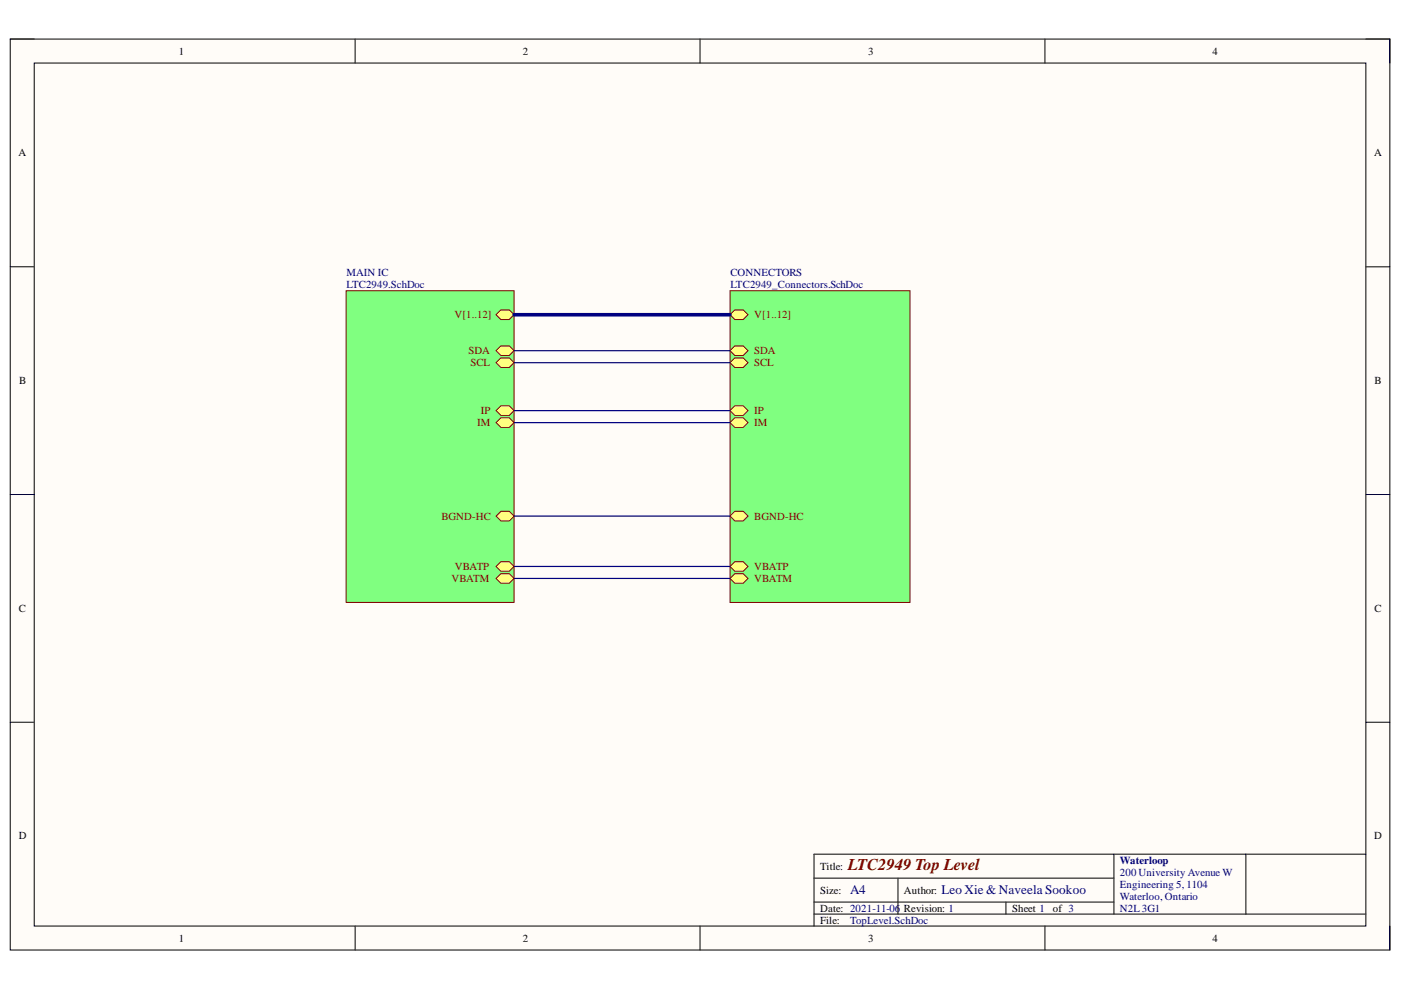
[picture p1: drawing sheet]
<svg xmlns="http://www.w3.org/2000/svg" width="297mm" height="210mm" viewBox="0 0 297 210" stroke-linecap="round" stroke-linejoin="round" font-family="sans-serif">
<path d="M2.2 8.3h292.5v193.1h-292.5z" fill-rule="evenodd" fill="#fffcf8"/>
<path d="M2.2 8.3h292.5v193.1h-292.5z" fill="none" stroke="#000" stroke-width=".21"/>
<path d="M7.3 13.4h282.3v182.9h-282.3z" fill-rule="evenodd" fill="#fffcf8"/>
<g fill="none" stroke="#000" stroke-width=".21">
<path d="M2.2 8.3h5.1M7.3 13.4h282.3v182.9h-282.3zM75.3 8.3v5.1M148.4 8.3v5.1M221.5 8.3v5.1M289.6 8.3h5.1v5.1M2.2 56.6h5.1M289.6 56.6h5.1M2.2 104.9h5.1M289.6 104.9h5.1M2.2 153.1h5.1M289.6 153.1h5.1"/>
<path d="M75.3 196.3v5.1M148.4 196.3v5.1M172.6 186.2h63.6M172.6 193.8h117M172.6 191.3h63.6M190.4 186.2v7.6M213.3 191.3v2.5M221.5 196.3v5.1M236.2 181.1v12.7M264.2 181.1v12.7M289.6 181.1h-117v15.2M294.7 196.3v5.1"/>
</g>
<path d="M73.4 61.6h35.6v66.1h-35.6z" fill-rule="evenodd" fill="#80ff80"/>
<path d="M73.4 61.6h35.6v66.1h-35.6z" fill="none" stroke="#800000" stroke-width=".21"/>
<path d="M105.2 66.7l1-1h1.8l1 1-1 1h-1.8z" fill-rule="evenodd" fill="#ffff80"/>
<path d="M105.2 66.7l1-1h1.8l1 1-1 1h-1.8z" fill="none" stroke="#800000" stroke-width=".21"/>
<path d="M105.2 74.4l1-1.1h1.8l1 1.1-1 1h-1.8z" fill-rule="evenodd" fill="#ffff80"/>
<path d="M105.2 74.4l1-1.1h1.8l1 1.1-1 1h-1.8z" fill="none" stroke="#800000" stroke-width=".21"/>
<path d="M105.2 76.9l1-1h1.8l1 1-1 1h-1.8z" fill-rule="evenodd" fill="#ffff80"/>
<path d="M105.2 76.9l1-1h1.8l1 1-1 1h-1.8z" fill="none" stroke="#800000" stroke-width=".21"/>
<path d="M105.2 120.1l1-1h1.8l1 1-1 1h-1.8z" fill-rule="evenodd" fill="#ffff80"/>
<path d="M105.2 120.1l1-1h1.8l1 1-1 1h-1.8z" fill="none" stroke="#800000" stroke-width=".21"/>
<path d="M105.2 122.6l1-1h1.8l1 1-1 1.1h-1.8z" fill-rule="evenodd" fill="#ffff80"/>
<path d="M105.2 122.6l1-1h1.8l1 1-1 1.1h-1.8z" fill="none" stroke="#800000" stroke-width=".21"/>
<path d="M105.2 109.4l1-1h1.8l1 1-1 1h-1.8z" fill-rule="evenodd" fill="#ffff80"/>
<path d="M105.2 109.4l1-1h1.8l1 1-1 1h-1.8z" fill="none" stroke="#800000" stroke-width=".21"/>
<path d="M105.2 87.1l1-1.1h1.8l1 1.1-1 1h-1.8z" fill-rule="evenodd" fill="#ffff80"/>
<path d="M105.2 87.1l1-1.1h1.8l1 1.1-1 1h-1.8z" fill="none" stroke="#800000" stroke-width=".21"/>
<path d="M105.2 89.6l1-1h1.8l1 1-1 1h-1.8z" fill-rule="evenodd" fill="#ffff80"/>
<path d="M105.2 89.6l1-1h1.8l1 1-1 1h-1.8z" fill="none" stroke="#800000" stroke-width=".21"/>
<path d="M154.8 61.6h38.1v66.1h-38.1z" fill-rule="evenodd" fill="#80ff80"/>
<path d="M154.8 61.6h38.1v66.1h-38.1z" fill="none" stroke="#800000" stroke-width=".21"/>
<path d="M154.8 66.7l1-1h1.8l1 1-1 1h-1.8z" fill-rule="evenodd" fill="#ffff80"/>
<path d="M154.8 66.7l1-1h1.8l1 1-1 1h-1.8z" fill="none" stroke="#800000" stroke-width=".21"/>
<path d="M154.8 74.4l1-1.1h1.8l1 1.1-1 1h-1.8z" fill-rule="evenodd" fill="#ffff80"/>
<path d="M154.8 74.4l1-1.1h1.8l1 1.1-1 1h-1.8z" fill="none" stroke="#800000" stroke-width=".21"/>
<path d="M154.8 76.9l1-1h1.8l1 1-1 1h-1.8z" fill-rule="evenodd" fill="#ffff80"/>
<path d="M154.8 76.9l1-1h1.8l1 1-1 1h-1.8z" fill="none" stroke="#800000" stroke-width=".21"/>
<path d="M154.8 120.1l1-1h1.8l1 1-1 1h-1.8z" fill-rule="evenodd" fill="#ffff80"/>
<path d="M154.8 120.1l1-1h1.8l1 1-1 1h-1.8z" fill="none" stroke="#800000" stroke-width=".21"/>
<path d="M154.8 122.6l1-1h1.8l1 1-1 1.1h-1.8z" fill-rule="evenodd" fill="#ffff80"/>
<path d="M154.8 122.6l1-1h1.8l1 1-1 1.1h-1.8z" fill="none" stroke="#800000" stroke-width=".21"/>
<path d="M154.8 109.4l1-1h1.8l1 1-1 1h-1.8z" fill-rule="evenodd" fill="#ffff80"/>
<path d="M154.8 109.4l1-1h1.8l1 1-1 1h-1.8z" fill="none" stroke="#800000" stroke-width=".21"/>
<path d="M154.8 87.1l1-1.1h1.8l1 1.1-1 1h-1.8z" fill-rule="evenodd" fill="#ffff80"/>
<path d="M154.8 87.1l1-1.1h1.8l1 1.1-1 1h-1.8z" fill="none" stroke="#800000" stroke-width=".21"/>
<path d="M155.8 88.6h1.8l1 1-1 1h-1.8l-1-1z" fill-rule="evenodd" fill="#ffff80"/>
<path d="M155.8 88.6h1.8l1 1-1 1h-1.8l-1-1z" fill="none" stroke="#800000" stroke-width=".21"/>
<path d="M109 74.4h45.8M109 76.9h45.8M109 87.1h45.8M109 89.6h45.8M109 109.4h45.8M109 120.1h45.8M109 122.6h45.8" fill="none" stroke="#000080" stroke-width=".25"/>
<path d="M109 66.7h45.8" fill="none" stroke="#000080" stroke-width=".76"/>
<text font-size="3.5" fill="#800000" x="179.7" y="184.4">LTC2949 TopLevel</text>
<g font-size="2.8" fill="#000080">
<text x="180.2" y="189.7">A4</text>
<text x="199.6" y="189.7">Leo Xie &amp; Naveela Sookoo</text>
</g>
<g font-size="2.3">
<text x="37.9" y="11.6">1</text>
<text x="110.8" y="11.6">2</text>
<text x="184" y="11.6">3</text>
<text x="257.1" y="11.6">4</text>
<text x="3.9" y="33.2">A</text>
<text x="291.3" y="33.2">A</text>
<text x="4.1" y="81.4">B</text>
<text x="291.4" y="81.4">B</text>
<text x="4" y="129.7">C</text>
<text x="291.4" y="129.7">C</text>
<text x="4" y="178">D</text>
<text x="291.3" y="178">D</text>
<text x="173.9" y="184.4">Title:</text>
<text x="173.9" y="189.5">Size:</text>
<text x="191.7" y="189.5">Author:</text>
<text x="173.9" y="193.3">Date: 2021-11-06</text>
<text x="173.9" y="195.8">File:</text>
<text x="191.7" y="193.3">Revision: 1</text>
<text x="214.6" y="193.3">Sheet 1</text>
<text x="223.2" y="193.3">of 3</text>
<text x="37.9" y="199.6">1</text>
<text x="110.8" y="199.6">2</text>
<text x="184" y="199.6">3</text>
<text x="257.1" y="199.6">4</text>
</g>
<g font-size="2.3" fill="#000080">
<text x="73.4" y="58.6">MAIN IC</text>
<text x="154.8" y="58.6">CONNECTORS</text>
<text x="73.4" y="61.1">LTC2949.SchDoc</text>
<text x="154.8" y="61.1">LTC2949_Connectors.SchDoc</text>
<text x="237.4" y="183.1">Waterloop</text>
<text x="237.4" y="185.7">200 University Avenue W</text>
<text x="237.4" y="188.2">Engineering 5, 1104</text>
<text x="237.4" y="190.8">Waterloo, Ontario</text>
<text x="180.2" y="195.8">TopLevel.SchDoc</text>
<text x="237.4" y="193.3">N2L3G1</text>
</g>
<g font-size="2.3" fill="#800000">
<text x="96.4" y="67.5">V[1..12]</text>
<text x="159.9" y="67.5">V[1..12]</text>
<text x="99.3" y="75.1">SDA</text>
<text x="99.8" y="77.6">SCL</text>
<text x="159.9" y="75.1">SDA</text>
<text x="159.9" y="77.6">SCL</text>
<text x="102" y="87.8">IP</text>
<text x="159.9" y="87.8">IP</text>
<text x="101.2" y="90.3">IM</text>
<text x="159.9" y="90.3">IM</text>
<text x="93.6" y="110.2">BGND-HC</text>
<text x="159.9" y="110.2">BGND-HC</text>
<text x="95.7" y="123.4">VBATM</text>
<text x="96.5" y="120.8">VBATP</text>
<text x="159.9" y="120.8">VBATP</text>
<text x="159.9" y="123.4">VBATM</text>
</g>
</svg>
